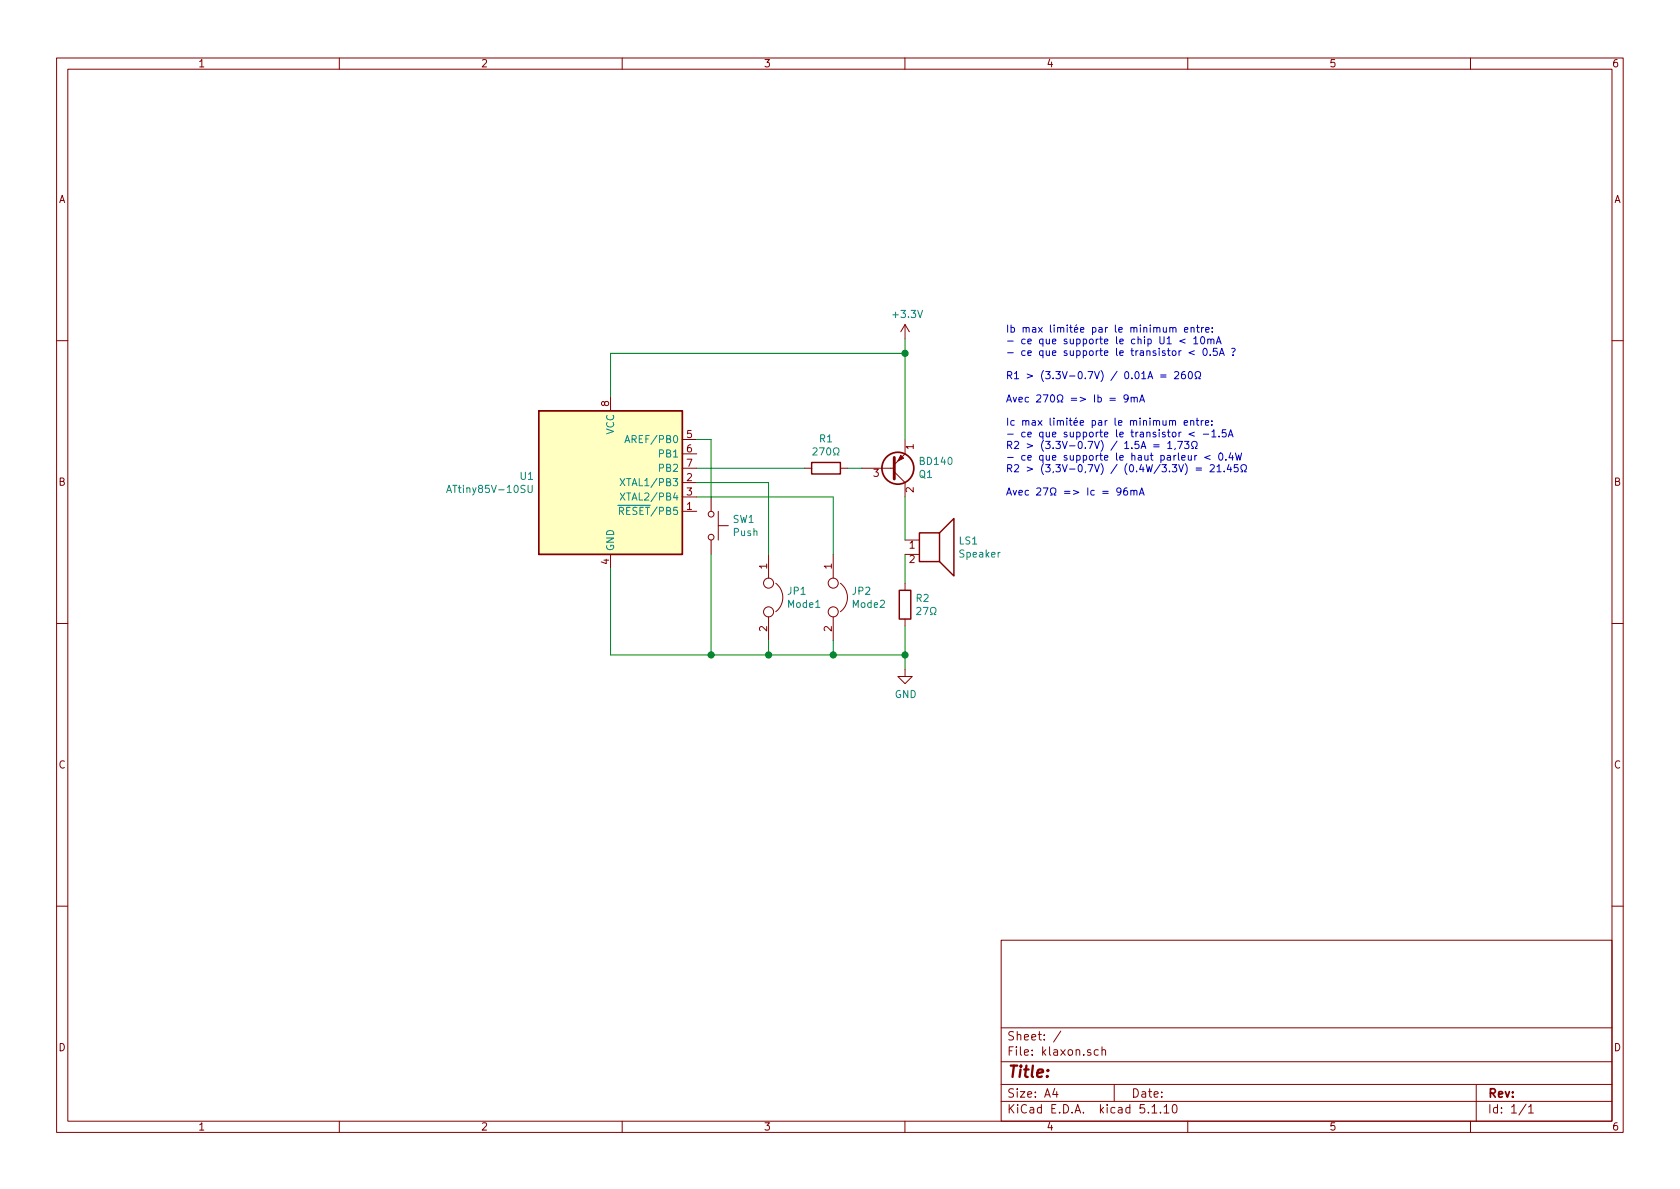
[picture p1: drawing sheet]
EESchema Schematic File Version 4
EELAYER 30 0
EELAYER END
$Descr A4 11693 8268
encoding utf-8
Sheet 1 1
Title ""
Date ""
Rev ""
Comp ""
Comment1 ""
Comment2 ""
Comment3 ""
Comment4 ""
$EndDescr
$Comp
L Transistor_BJT:BD140 Q1
U 1 1
P 6200 3250
F 0 "Q1" H 6392 3296 50  0000 L CNN
F 1 "BD140" H 6392 3205 50  0000 L CNN
F 2 "Package_TO_SOT_THT:TO-126-3_Vertical" H 6400 3175 50  0001 L CIN
F 3 "http://www.st.com/internet/com/TECHNICAL_RESOURCES/TECHNICAL_LITERATURE/DATASHEET/CD00001225.pdf" H 6200 3250 50  0001 L CNN
	1    6200 3250
	1    0    0    1   
$EndComp
$Comp
L Device:Speaker LS1
U 1 1
P 6500 3750
F 0 "LS1" H 6670 3746 50  0000 L CNN
F 1 "Speaker" H 6670 3655 50  0000 L CNN
F 2 "" H 6500 3550 50  0001 C CNN
F 3 "~" H 6490 3700 50  0001 C CNN
	1    6500 3750
	1    0    0    -1  
$EndComp
$Comp
L power:GND #PWR?
U 1 1
P 6300 4650
F 0 "#PWR?" H 6300 4400 50  0001 C CNN
F 1 "GND" H 6305 4477 50  0000 C CNN
F 2 "" H 6300 4650 50  0001 C CNN
F 3 "" H 6300 4650 50  0001 C CNN
	1    6300 4650
	1    0    0    -1  
$EndComp
$Comp
L power:+3.3V #PWR?
U 1 1
P 6300 2350
F 0 "#PWR?" H 6300 2200 50  0001 C CNN
F 1 "+3.3V" H 6315 2523 50  0000 C CNN
F 2 "" H 6300 2350 50  0001 C CNN
F 3 "" H 6300 2350 50  0001 C CNN
	1    6300 2350
	1    0    0    -1  
$EndComp
$Comp
L Device:R R2
U 1 1
P 6300 4200
F 0 "R2" H 6370 4246 50  0000 L CNN
F 1 "27Ω" H 6370 4155 50  0000 L CNN
F 2 "" V 6230 4200 50  0001 C CNN
F 3 "~" H 6300 4200 50  0001 C CNN
	1    6300 4200
	1    0    0    -1  
$EndComp
Wire Wire Line
	6300 3450 6300 3750
Wire Wire Line
	6300 3850 6300 4050
Text Notes 7000 3450 0    50   ~ 0
Ib max limitée par le minimum entre:\n- ce que supporte le chip U1 < 10mA\n- ce que supporte le transistor < 0.5A ?\n\nR1 > (3.3V-0.7V) / 0.01A = 260Ω\n\nAvec 270Ω => Ib = 9mA\n\nIc max limitée par le minimum entre:\n- ce que supporte le transistor < -1.5A\nR2 > (3.3V-0.7V) / 1.5A = 1,73Ω\n- ce que supporte le haut parleur < 0.4W\nR2 > (3,3V-0,7V) / (0.4W/3.3V) = 21.45Ω\n\nAvec 27Ω => Ic = 96mA
$Comp
L MCU_Microchip_ATtiny:ATtiny85V-10SU U1
U 1 1
P 4250 3350
F 0 "U1" H 3720 3396 50  0000 R CNN
F 1 "ATtiny85V-10SU" H 3720 3305 50  0000 R CNN
F 2 "Package_SO:SOIJ-8_5.3x5.3mm_P1.27mm" H 4250 3350 50  0001 C CIN
F 3 "http://ww1.microchip.com/downloads/en/DeviceDoc/atmel-2586-avr-8-bit-microcontroller-attiny25-attiny45-attiny85_datasheet.pdf" H 4250 3350 50  0001 C CNN
	1    4250 3350
	1    0    0    -1  
$EndComp
Wire Wire Line
	6300 2350 6300 2450
Wire Wire Line
	4250 2750 4250 2450
Wire Wire Line
	4250 2450 6300 2450
Connection ~ 6300 2450
Wire Wire Line
	6300 2450 6300 3050
Wire Wire Line
	4250 3950 4250 4550
$Comp
L Device:R R1
U 1 1
P 5750 3250
F 0 "R1" V 5543 3250 50  0000 C CNN
F 1 "270Ω" V 5634 3250 50  0000 C CNN
F 2 "" V 5680 3250 50  0001 C CNN
F 3 "~" H 5750 3250 50  0001 C CNN
	1    5750 3250
	0    1    1    0   
$EndComp
Wire Wire Line
	6000 3250 5900 3250
Wire Wire Line
	5600 3250 4850 3250
Wire Wire Line
	6300 4550 6300 4650
Wire Wire Line
	6300 4350 6300 4550
Connection ~ 6300 4550
Wire Wire Line
	4250 4550 4950 4550
Wire Wire Line
	4950 3850 4950 4550
Connection ~ 4950 4550
Wire Wire Line
	4950 4550 5350 4550
Wire Wire Line
	4950 3450 4950 3050
Wire Wire Line
	4950 3050 4850 3050
$Comp
L Switch:SW_Push SW1
U 1 1
P 4950 3650
F 0 "SW1" V 4904 3798 50  0000 L CNN
F 1 "Push" V 4995 3798 50  0000 L CNN
F 2 "" H 4950 3850 50  0001 C CNN
F 3 "~" H 4950 3850 50  0001 C CNN
	1    4950 3650
	0    1    1    0   
$EndComp
Wire Wire Line
	5350 3850 5350 3350
Wire Wire Line
	5350 3350 4850 3350
Wire Wire Line
	5800 3850 5800 3450
Wire Wire Line
	5350 4450 5350 4550
Connection ~ 5350 4550
Wire Wire Line
	5350 4550 5800 4550
Wire Wire Line
	5800 4450 5800 4550
Connection ~ 5800 4550
Wire Wire Line
	5800 4550 6300 4550
$Comp
L Device:Jumper JP2
U 1 1
P 5800 4150
F 0 "JP2" V 5754 4276 50  0000 L CNN
F 1 "Mode2" V 5845 4276 50  0000 L CNN
F 2 "" H 5800 4150 50  0001 C CNN
F 3 "~" H 5800 4150 50  0001 C CNN
	1    5800 4150
	0    1    1    0   
$EndComp
$Comp
L Device:Jumper JP1
U 1 1
P 5350 4150
F 0 "JP1" V 5304 4276 50  0000 L CNN
F 1 "Mode1" V 5395 4276 50  0000 L CNN
F 2 "" H 5350 4150 50  0001 C CNN
F 3 "~" H 5350 4150 50  0001 C CNN
	1    5350 4150
	0    1    1    0   
$EndComp
Wire Wire Line
	4850 3450 5800 3450
$EndSCHEMATC
